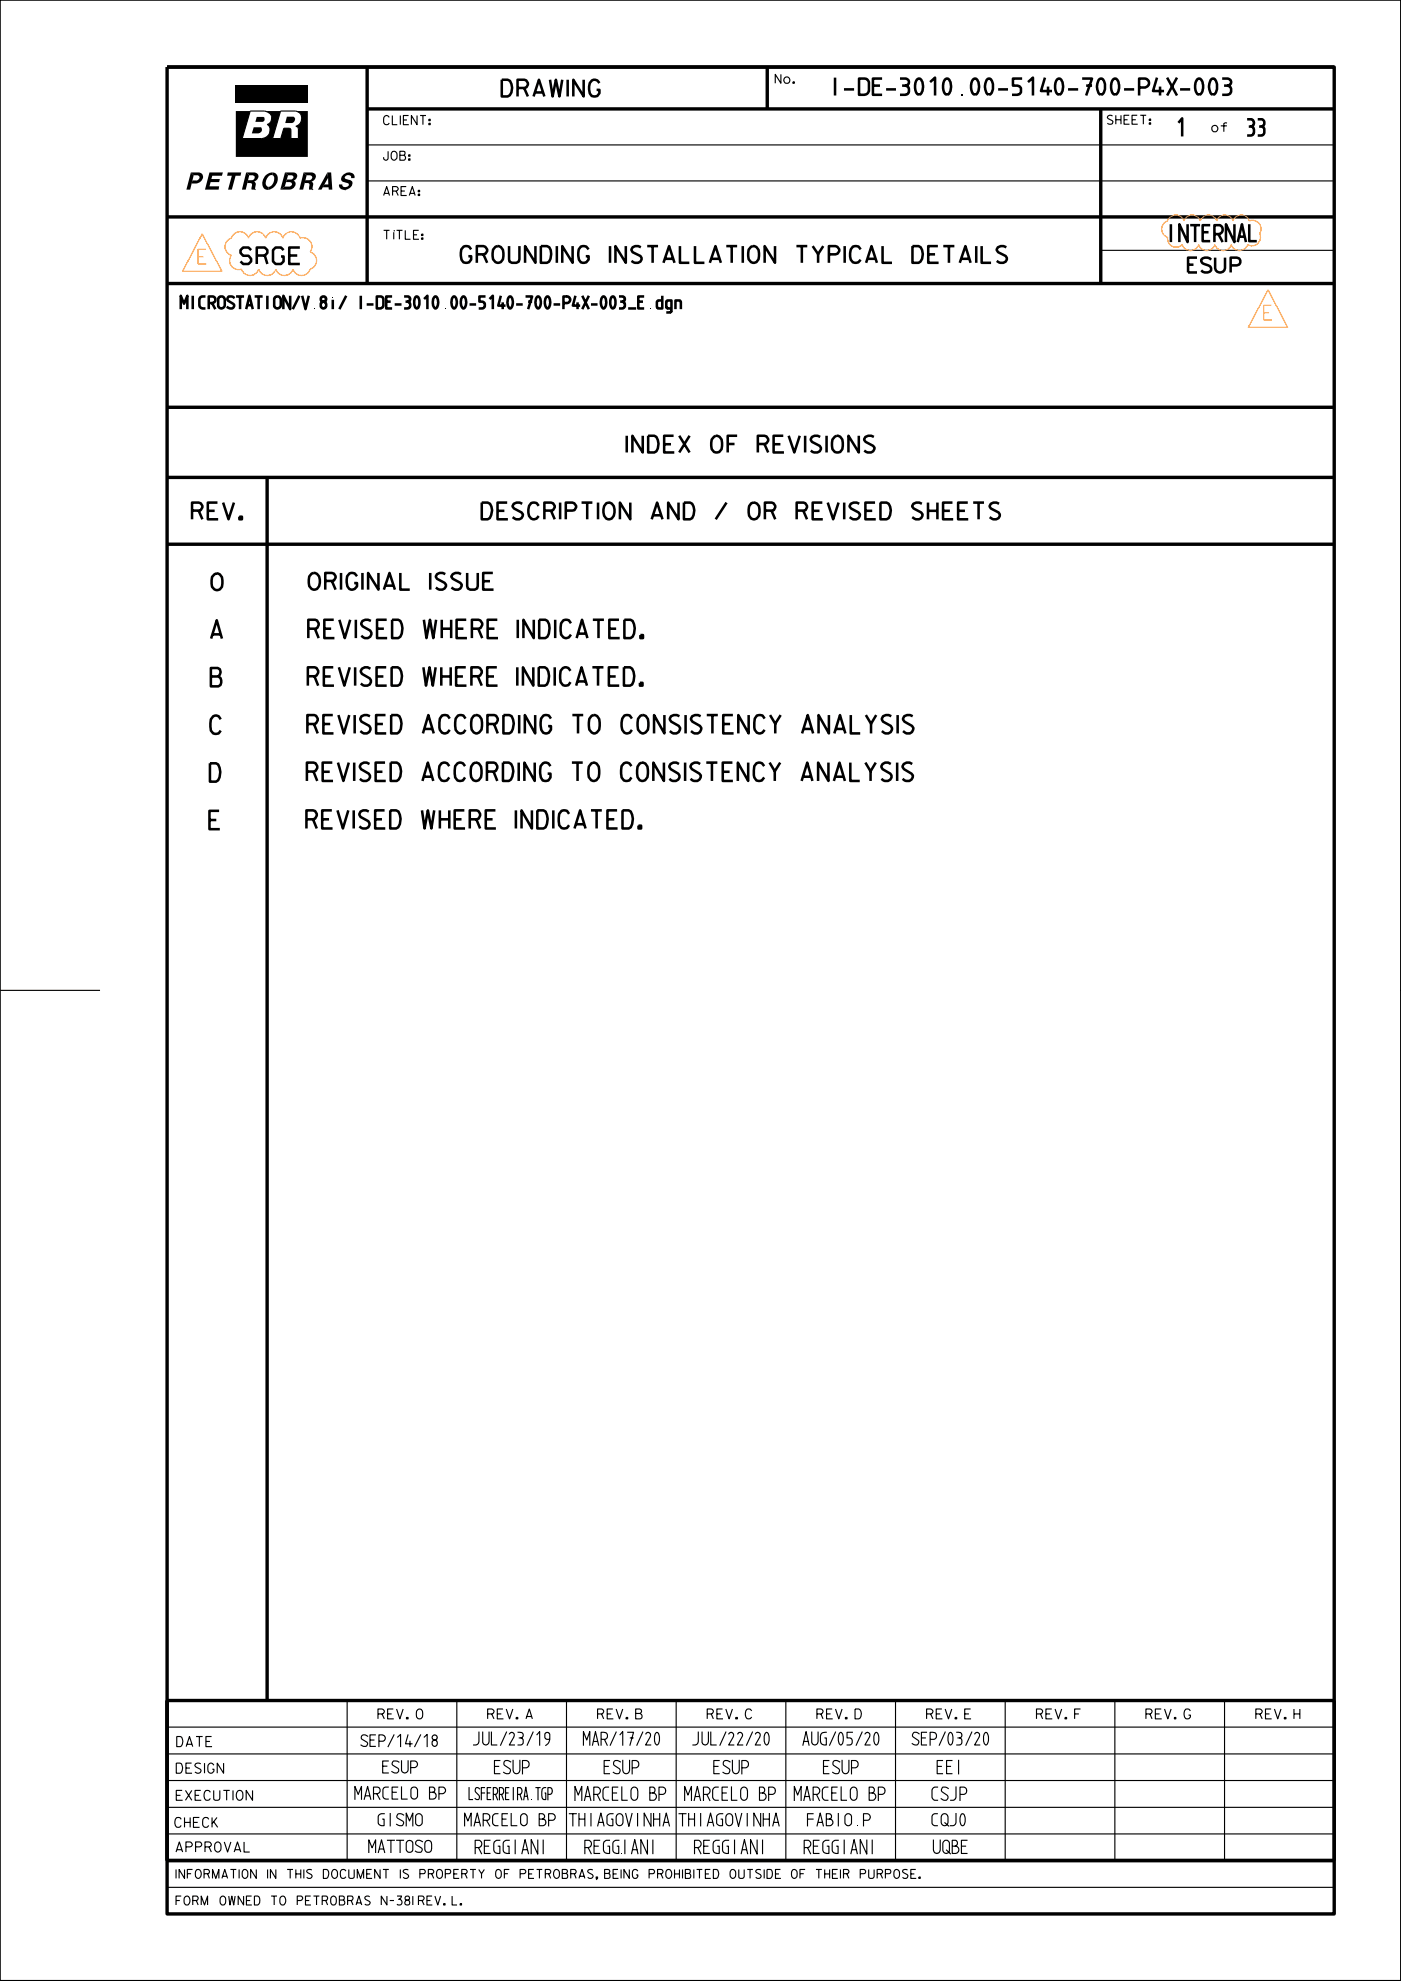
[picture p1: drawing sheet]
<svg xmlns="http://www.w3.org/2000/svg" width="210mm" height="297mm" viewBox="0 0 210 297" stroke-linecap="round" stroke-linejoin="round" font-family="sans-serif">
<g fill="none" stroke="#000" stroke-width=".17">
<path d="M0 0h210v296.9h-210zM37.5 16.6h2.1a1.04 1.04 0 0 1 1.1 .9 1.04 1.04 0 0 1-.7 1.2 1.2 1.2 0 0 1 .4 1.3 1.2 1.2 0 0 1-1.2 .8h-2.9zM39.6 16.6h.1M43.4 19.2h.1M43.6 19.5h.1M44.3 16.6h.1M44.3 16.6a1.16 1.16 0 0 1 .9 1.1 1.16 1.16 0 0 1-.7 1.2h-.2l.3 .2 .1 .2v1.5h-1.1v-1.3l-.2-.3M44.3 16.6h-2.2l-1.2 4.2h1.2l.4-1.6h.9M44.7 19.3h.1M210 0v297h-210M39.2 20.8h.1M55 27.1h145"/>
<path d="M55 21.7h145M165 37.5h35M0 148.5h15M209.9 148.5h.1M25 258.9h175M52 254.9v24M68.5 254.9v24M84.9 254.9v24M101.4 254.9v24M117.8 254.9v24M134.2 254.9v24M150.7 254.9v24"/>
<path d="M167.1 254.9v24M183.6 254.9v24M25 275h175M25 271h175M25 266.9h175M25 263h175M25 283h175"/>
</g>
<g fill="none" stroke="#000" stroke-width=".51">
<path d="M25 10.1h175v276.8h-175zM25 10.1h175M55 16.3h145M55 10.1v32.4M115 10.1v6.2M165 16.3v26.2M25 32.5h175M25 42.5h175M25 71.6h175M25 61.1h175M40 71.6v183.3M25 81.6h175"/>
<path d="M25 254.9h175v24h-175z"/>
</g>
<g fill="#000">
<path d="M35.3 12.7h10.8v2.6h-10.8z"/>
<path d="M38 19.1l1.1-.1a.53 .53 0 0 1 .1 .6 .53 .53 0 0 1-.5 .4h-1z" fill-rule="evenodd"/>
<path d="M38.5 17.5h.9a.39 .39 0 0 1 .3 .4 .39 .39 0 0 1-.3 .4h-1.1z" fill-rule="evenodd"/>
<path d="M43 17.5h1a.53 .53 0 0 1 .2 .6 .53 .53 0 0 1-.5 .3h-.9z" fill-rule="evenodd"/>
<path d="M28.6 25.9l.4 .4-.5 2.1h-.6z" fill-rule="evenodd"/>
<path d="M28.6 25.9h1.2a.73 .73 0 0 1 .7 .5 .73 .73 0 0 1-.4 .8 1.55 1.55 0 0 1-1.4 .3l.2-.4h.5a.43 .43 0 0 0 .5-.3 .43 .43 0 0 0-.2-.5h-.7z" fill-rule="evenodd"/>
<path d="M31.4 25.9h2l-.1 .4h-1.5l-.1 .5h1.2l-.1 .5h-1.2l-.2 .6h1.4v.5h-2.1z" fill-rule="evenodd"/>
<path d="M34.1 25.9h2.1l-.1 .4h-.8l-.6 2.1h-.5l.5-2.1h-.7z" fill-rule="evenodd"/>
<path d="M35.3 16.6h2.2l-1.2 4.2h2.9a1.2 1.2 0 0 0 1.2-.8 1.2 1.2 0 0 0-.4-1.3 1.04 1.04 0 0 0 .7-1.2 1.04 1.04 0 0 0-1.1-.9h2.5l-1.2 4.2h1.2l.4-1.6h.9l.1 .1 .1 1.5h1.1v-1.5l-.1-.2-.3-.2a1.2 1.2 0 0 0 .9-1 1.2 1.2 0 0 0-.6-1.2l-.3-.1h1.8v6.9h-10.8z" fill-rule="evenodd"/>
<path d="M36.9 25.9l.5 .4-.6 2.1h-.5z" fill-rule="evenodd"/>
<path d="M36.9 25.9h1.2a.65 .65 0 0 1 .7 .5 .65 .65 0 0 1-.5 .7l-.2 .1a.67 .67 0 0 1 .1 1v.2h-.5v-.9l-.1-.1h-.6l.2-.4h.5a.39 .39 0 0 0 .5-.2 .39 .39 0 0 0-.3-.5h-.5z" fill-rule="evenodd"/>
<path d="M38.2 28.4h.1v.1h-.1z" fill-rule="evenodd"/>
<path d="M39.9 26.2l.4-.2 .5-.1v.4l-.1-.1a1.05 1.05 0 0 0-.6 1.8l.2 .5a.9 .9 0 0 1-.9-1.4z" fill-rule="evenodd"/>
<path d="M40.8 25.9a.97 .97 0 0 1 .7 1.5l-.4 .6-.5 .4h-.4v-.4a1.14 1.14 0 0 0 .7-1.7l-.1-.1z" fill-rule="evenodd"/>
<path d="M42.7 25.9l.5 .4-.5 1.7-.7 .4z" fill-rule="evenodd"/>
<path d="M42.7 25.9h1.3a.58 .58 0 0 1 .6 .4 .58 .58 0 0 1-.4 .7l-.2 .1a.78 .78 0 0 1 .2 .9 .78 .78 0 0 1-.8 .4h-1.4l.7-.4h.7a.33 .33 0 0 0 .4-.3 .33 .33 0 0 0-.3-.4h-.6l.1-.4h.6a.33 .33 0 0 0 .4-.2 .33 .33 0 0 0-.3-.4h-.5z" fill-rule="evenodd"/>
<path d="M45.5 25.9l.5 .4-.6 2.1h-.5z" fill-rule="evenodd"/>
<path d="M45.5 25.9h1.2a.65 .65 0 0 1 .7 .5 .65 .65 0 0 1-.5 .7l-.2 .1a.67 .67 0 0 1 .1 1v.2h-.5l.1-.9-.7-.1 .1-.4h.5a.39 .39 0 0 0 .5-.2 .39 .39 0 0 0-.3-.5h-.5z" fill-rule="evenodd"/>
<path d="M46.8 28.4h.1v.1h-.1z" fill-rule="evenodd"/>
<path d="M49.1 25.9l.1 .8-1 1.7h-.5z" fill-rule="evenodd"/>
<path d="M49.1 25.9h.5l.2 2.5h-.5l-.1-.3h-.8l.2-.4h.6z" fill-rule="evenodd"/>
<path d="M51.5 26.2a.96 .96 0 0 1 1.7 .3l-.1 .2h-.5a.47 .47 0 0 0-.4-.5 .47 .47 0 0 0-.5 .5l.3 .2a.69 .69 0 0 1 .8 .4 .69 .69 0 0 1-.3 .9 .95 .95 0 0 1-1.7-.4v-.2l.5 .1a.47 .47 0 0 0 .5 .3 .47 .47 0 0 0 .5-.4l-.6-.3a.55 .55 0 0 1-.6-.3 .55 .55 0 0 1 .2-.7z" fill-rule="evenodd"/>
<path d="M51.7 28.4h.1v.1h-.1z" fill-rule="evenodd"/>
</g>
<path d="M30.3 35.1l3 5.6h-5.9zM35 35.1a1.35 1.35 0 0 1 2.3 .6 1.35 1.35 0 0 1 1.2-1 1.35 1.35 0 0 1 1.3 1 1.35 1.35 0 0 1 1.3-1 1.35 1.35 0 0 1 1.3 1 1.35 1.35 0 0 1 1.3-1 1.35 1.35 0 0 1 1.3 1 1.35 1.35 0 0 1 1.5 .5 1.35 1.35 0 0 1 0 1.6 1.35 1.35 0 0 1 .9 1.3 1.35 1.35 0 0 1-.9 1.3 1.35 1.35 0 0 1-1.3 .9 1.35 1.35 0 0 1-1.3-.9 1.35 1.35 0 0 1-1.3 .9 1.35 1.35 0 0 1-1.3-.9 1.35 1.35 0 0 1-1.2 .9 1.35 1.35 0 0 1-1.3-.9 1.35 1.35 0 0 1-1.3 .9 1.35 1.35 0 0 1-1.3-.9 1.35 1.35 0 0 1-1.5-.5 1.35 1.35 0 0 1 0-1.6 1.35 1.35 0 0 1-1-1.3 1.35 1.35 0 0 1 1-1.3zM177.2 36.7a1.31 1.31 0 0 0 1.2 .9 1.31 1.31 0 0 0 1.3-.9 1.28 1.28 0 0 0 1.2 .9 1.28 1.28 0 0 0 1.2-.9 1.31 1.31 0 0 0 1.2 .9 1.31 1.31 0 0 0 1.3-.9 1.28 1.28 0 0 0 1.2 .9 1.28 1.28 0 0 0 1.2-.9M188.8 35a1.29 1.29 0 0 0-.1-1.5 1.29 1.29 0 0 0-1.4-.4 1.28 1.28 0 0 0-1.3-.9 1.28 1.28 0 0 0-1.2 .9 1.28 1.28 0 0 0-1.2-.9 1.28 1.28 0 0 0-1.2 .9 1.31 1.31 0 0 0-1.2-.9 1.31 1.31 0 0 0-1.3 .9 1.28 1.28 0 0 0-1.2-.9 1.28 1.28 0 0 0-1.2 .9 1.31 1.31 0 0 0-1.3-.9 1.31 1.31 0 0 0-1.2 .9 1.28 1.28 0 0 0-.9 1.2 1.28 1.28 0 0 0 .9 1.3M190.1 43.5l2.9 5.6h-5.9z" fill="none" stroke="#ff7f00" stroke-width=".17"/>
<g font-size="2.7">
<text x="124.4" y="14.3">I-DE-3010.00-5140-700-P4X-003</text>
<text x="176.4" y="20.4">1</text>
<text x="186.9" y="20.4">33</text>
<text x="174.9" y="36.3">INTERNAL</text>
<text x="31.6" y="95.8">A</text>
<text x="46.2" y="95.7">REVISED WHERE INDICATED.</text>
<text x="31.6" y="102.9">B</text>
<text x="46.1" y="102.8">REVISED WHERE INDICATED.</text>
<text x="31.5" y="110">C</text>
<text x="46.1" y="109.9">REVISED ACCORDING TO CONSISTENCY ANALYSIS</text>
<text x="31.5" y="117.2">D</text>
<text x="46" y="117.1">REVISED ACCORDING TO CONSISTENCY ANALYSIS</text>
<text x="31.4" y="124.3">E</text>
<text x="45.9" y="124.2">REVISED WHERE INDICATED.</text>
</g>
<g font-size="2.5">
<text x="75.2" y="14.5">DRAWING</text>
<text x="36" y="39.6">SRGE</text>
<text x="69.1" y="39.4">GROUNDING INSTALLATION TYPICAL DETAILS</text>
<text x="94" y="67.8">INDEX OF REVISIONS</text>
<text x="28.8" y="77.8">REV.</text>
<text x="72.2" y="77.8">DESCRIPTION AND / OR REVISED SHEETS</text>
<text x="31.7" y="88.5">0</text>
<text x="46.3" y="88.4">ORIGINAL ISSUE</text>
</g>
<g font-size="2.2" fill="#ff7f00">
<text x="29.7" y="39.6">E</text>
<text x="189.4" y="48">E</text>
</g>
<g font-size="2.2">
<text x="178.1" y="40.8">ESUP</text>
<text x="74" y="266">ESUP</text>
<text x="90.5" y="266">ESUP</text>
<text x="106.9" y="266">ESUP</text>
<text x="123.3" y="266">ESUP</text>
<text x="140.4" y="266">EEI</text>
<text x="86.1" y="270">MARCELO BP</text>
<text x="102.5" y="270">MARCELO BP</text>
<text x="119" y="270">MARCELO BP</text>
<text x="139.6" y="270">CSJP</text>
<text x="71.1" y="278">REGGIANI</text>
<text x="75.8" y="278">.</text>
<text x="87.6" y="278">REGGIANI</text>
<text x="92.6" y="278">.</text>
<text x="104" y="278">REGGIANI</text>
<text x="120.4" y="278">REGGIANI</text>
<text x="139.8" y="278">UQBE</text>
</g>
<g font-size="2.1">
<text x="70.9" y="261.7">JUL/23/19</text>
<text x="87.4" y="261.7">MAR/17/20</text>
<text x="103.8" y="261.7">JUL/22/20</text>
<text x="120.2" y="261.7">AUG/05/20</text>
<text x="136.7" y="261.7">SEP/03/20</text>
</g>
<g font-size="2">
<text x="27" y="46.3">MICROSTATION/V.8i/ I-DE-3010.00-5140-700-P4X-003_E.dgn</text>
<text x="53.1" y="269.8">MARCELO BP</text>
<text x="57.3" y="265.9">ESUP</text>
<text x="70.2" y="269.9">LSFERREIRA.TGP</text>
<text x="79.1" y="269.9">.</text>
<text x="56.6" y="273.8">GISMO</text>
<text x="69.5" y="273.8">MARCELO BP</text>
<text x="85.3" y="273.8">THIAGOVINHA</text>
<text x="92.3" y="273.8">.</text>
<text x="101.7" y="273.8">THIAGOVINHA</text>
<text x="120.9" y="273.8">FABIO.P</text>
<text x="139.6" y="273.8">CQJ0</text>
<text x="55.2" y="277.8">MATTOSO</text>
</g>
<text font-size="1.9" x="54" y="261.9">SEP/14/18</text>
<g font-size="1.5">
<text x="56.7" y="257.7">REV. 0</text>
<text x="73.1" y="257.7">REV. A</text>
<text x="89.6" y="257.7">REV. B</text>
<text x="106" y="257.7">REV. C</text>
<text x="122.4" y="257.7">REV. D</text>
<text x="138.9" y="257.7">REV. E</text>
<text x="155.4" y="257.7">REV. F</text>
<text x="171.8" y="257.7">REV. G</text>
<text x="188.2" y="257.7">REV. H</text>
<text x="26.5" y="261.9">DATE</text>
<text x="26.4" y="265.8">DESIGN</text>
<text x="26.4" y="269.9">EXECUTION</text>
<text x="26.2" y="274">CHECK</text>
<text x="26.4" y="277.7">APPROVAL</text>
</g>
<g font-size="1.3">
<text x="116.2" y="12.5">No.</text>
<text x="57.5" y="18.7">CLIENT:</text>
<text x="166" y="18.6">SHEET:</text>
<text x="181.6" y="19.8">of</text>
<text x="57.5" y="29.3">AREA:</text>
<text x="57.5" y="24">JOB:</text>
<text x="57.5" y="35.9">TÍTLE:</text>
<text x="26.4" y="281.6">INFORMATION IN THIS DOCUMENT IS PROPERTY OF PETROBRAS, BEING PROHIBITED OUTSIDE OF THEIR PURPOSE.</text>
<text x="26.4" y="285.6">FORM OWNED TO PETROBRAS N-381 REV. L.</text>
</g>
</svg>
